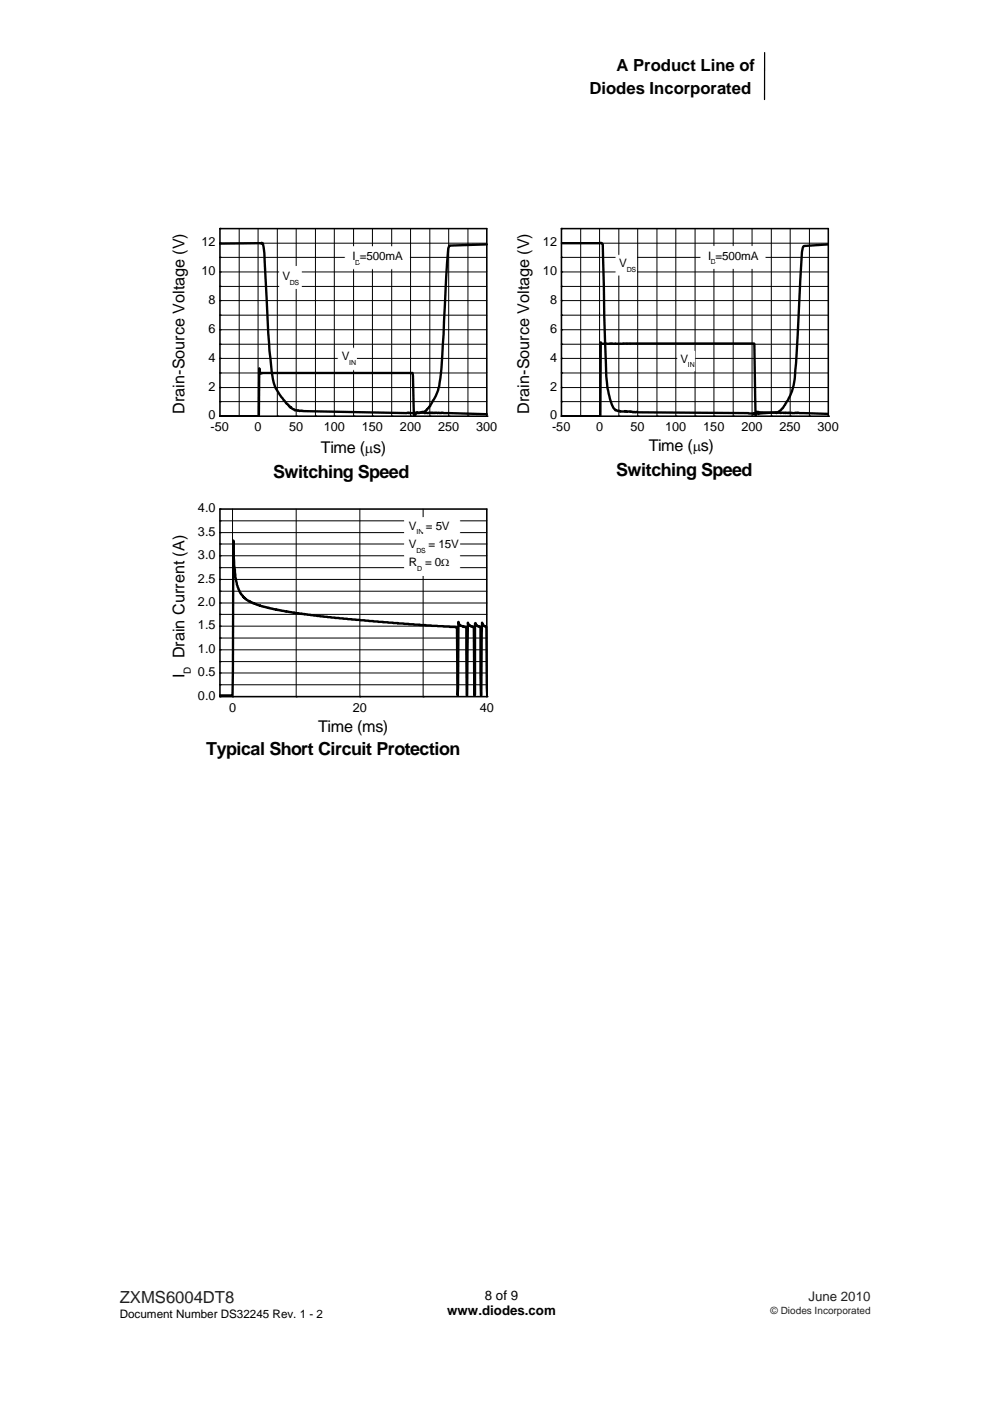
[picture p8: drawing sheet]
<svg xmlns="http://www.w3.org/2000/svg" width="210mm" height="297mm" viewBox="0 0 210 297" stroke-linecap="round" stroke-linejoin="round" font-family="sans-serif">
<path d="M162.2 11.2v9.9" fill="none" stroke="#000" stroke-width=".26"/>
<g fill="none" stroke="#000" stroke-width=".21">
<path d="M46.7 54.6h56.6M46.7 57.7h56.6M46.7 51.6h56.6M50.7 48.5v39.7M54.7 48.5v39.7M58.8 48.5v39.7M62.8 48.5v39.7M66.9 48.5v39.7M70.9 48.5v39.7M75 48.5v39.7M79 48.5v39.7M83.1 48.5v39.7"/>
<path d="M87.1 48.5v39.7M91.2 48.5v39.7M95.2 48.5v39.7M99.3 48.5v39.7M119.1 54.6h56.6M119.1 57.7h56.6M119.1 51.6h56.6M123.2 48.5v39.7M127.2 48.5v39.7M131.3 48.5v39.7M135.3 48.5v39.7M139.3 48.5v39.7"/>
<path d="M143.3 48.5v39.7M147.4 48.5v39.7M151.4 48.5v39.7M155.5 48.5v39.7M159.5 48.5v39.7M163.6 48.5v39.7M167.6 48.5v39.7M171.7 48.5v39.7M46.7 79.1h56.6M46.7 73h56.6M46.7 66.8h56.6M46.7 60.7h56.6"/>
<path d="M46.7 76h56.6M46.7 69.9h56.6M46.7 63.7h56.6M119.1 79.1h56.6M119.1 73h56.6M119.1 66.8h56.6M119.1 60.7h56.6M119.1 76h56.6M119.1 69.9h56.6M119.1 63.7h56.6M46.7 85.2h56.6M46.7 82.2h56.6"/>
<path d="M119.1 85.2h56.6M119.1 82.2h56.6M46.7 115.3h56.6M46.7 110.4h56.6M46.7 117.8h56.6M46.7 112.9h56.6M49.3 107.9v39.8M62.8 107.9v39.8M76.3 107.9v39.8M89.7 107.9v39.8M46.7 135.3h56.6M46.7 130.3h56.6"/>
<path d="M46.7 125.3h56.6M46.7 120.4h56.6M46.7 137.8h56.6M46.7 132.8h56.6M46.7 127.8h56.6M46.7 122.9h56.6M46.7 145.2h56.6M46.7 140.3h56.6M46.7 142.7h56.6"/>
</g>
<g fill="#000">
<circle cx="46.7" cy="51.6" r=".17"/>
<circle cx="46.7" cy="57.7" r=".17"/>
<circle cx="46.7" cy="48.5" r=".17"/>
<circle cx="46.7" cy="54.6" r=".17"/>
<circle cx="119.1" cy="48.5" r=".17"/>
<circle cx="119.1" cy="57.7" r=".17"/>
<circle cx="119.1" cy="54.6" r=".17"/>
<circle cx="119.1" cy="51.6" r=".17"/>
<circle cx="46.7" cy="73" r=".17"/>
<circle cx="46.7" cy="76" r=".17"/>
<circle cx="46.7" cy="60.7" r=".17"/>
<circle cx="46.7" cy="69.9" r=".17"/>
<circle cx="46.7" cy="63.7" r=".17"/>
<circle cx="46.7" cy="66.8" r=".17"/>
<circle cx="46.7" cy="79.1" r=".17"/>
<circle cx="119.1" cy="69.9" r=".17"/>
<circle cx="119.1" cy="79.1" r=".17"/>
<circle cx="119.1" cy="76" r=".17"/>
<circle cx="119.1" cy="73" r=".17"/>
<circle cx="119.1" cy="60.7" r=".17"/>
<circle cx="119.1" cy="63.7" r=".17"/>
<circle cx="119.1" cy="66.8" r=".17"/>
<circle cx="46.7" cy="82.2" r=".17"/>
<circle cx="46.7" cy="85.2" r=".17"/>
<circle cx="46.7" cy="88.2" r=".17"/>
<circle cx="50.7" cy="88.2" r=".17"/>
<circle cx="54.7" cy="88.2" r=".17"/>
<circle cx="58.8" cy="88.2" r=".17"/>
<circle cx="62.8" cy="88.2" r=".17"/>
<circle cx="66.9" cy="88.2" r=".17"/>
<circle cx="70.9" cy="88.2" r=".17"/>
<circle cx="75" cy="88.2" r=".17"/>
<circle cx="79" cy="88.2" r=".17"/>
<circle cx="83.1" cy="88.2" r=".17"/>
<circle cx="87.1" cy="88.2" r=".17"/>
<circle cx="91.2" cy="88.2" r=".17"/>
<circle cx="95.2" cy="88.2" r=".17"/>
<circle cx="99.3" cy="88.2" r=".17"/>
<circle cx="103.3" cy="88.2" r=".17"/>
<circle cx="119.1" cy="85.2" r=".17"/>
<circle cx="119.1" cy="82.2" r=".17"/>
<circle cx="119.1" cy="88.2" r=".17"/>
<circle cx="123.2" cy="88.2" r=".17"/>
<circle cx="127.2" cy="88.2" r=".17"/>
<circle cx="131.3" cy="88.2" r=".17"/>
<circle cx="135.3" cy="88.2" r=".17"/>
<circle cx="139.3" cy="88.2" r=".17"/>
<circle cx="143.3" cy="88.2" r=".17"/>
<circle cx="147.4" cy="88.2" r=".17"/>
<circle cx="151.4" cy="88.2" r=".17"/>
<circle cx="155.5" cy="88.2" r=".17"/>
<circle cx="159.5" cy="88.2" r=".17"/>
<circle cx="163.6" cy="88.2" r=".17"/>
<circle cx="167.6" cy="88.2" r=".17"/>
<circle cx="171.7" cy="88.2" r=".17"/>
<circle cx="175.7" cy="88.2" r=".17"/>
<circle cx="46.7" cy="117.8" r=".17"/>
<circle cx="46.7" cy="115.3" r=".17"/>
<circle cx="46.7" cy="110.4" r=".17"/>
<circle cx="46.7" cy="107.9" r=".17"/>
<circle cx="46.7" cy="112.9" r=".17"/>
<circle cx="46.7" cy="137.8" r=".17"/>
<circle cx="46.7" cy="130.3" r=".17"/>
<circle cx="46.7" cy="120.4" r=".17"/>
<circle cx="46.7" cy="135.3" r=".17"/>
<circle cx="46.7" cy="132.8" r=".17"/>
<circle cx="46.7" cy="127.8" r=".17"/>
<circle cx="46.7" cy="125.3" r=".17"/>
<circle cx="46.7" cy="122.9" r=".17"/>
<circle cx="46.7" cy="145.2" r=".17"/>
<circle cx="46.7" cy="140.3" r=".17"/>
<circle cx="46.7" cy="142.7" r=".17"/>
<circle cx="46.7" cy="147.7" r=".17"/>
<circle cx="49.3" cy="147.7" r=".17"/>
<circle cx="62.8" cy="147.7" r=".17"/>
<circle cx="76.3" cy="147.7" r=".17"/>
<circle cx="89.7" cy="147.7" r=".17"/>
<circle cx="103.3" cy="147.7" r=".17"/>
</g>
<path d="M46.7 48.5h56.6v39.7h-56.6zM119.1 48.5h56.6v39.7h-56.6zM46.7 107.9h56.6v39.8h-56.6z" fill="none" stroke="#000" stroke-width=".33"/>
<path d="M46.7 51.6h8.9a8.7 8.7 0 0 1 .6 4.2l.2 3.7a198 198 0 0 0 1.5 20.9 11.5 11.5 0 0 0 2.3 4.4l1.1 1.4h.2l.1 .2 .1-.1 .8 .7 .2-.1 .9 .3 22.7 .4h1.5l.6-.2a.8 .8 0 0 0 1.1-.1 1.42 1.42 0 0 0 1.3-.8l.2-.1a14.1 14.1 0 0 0 2.6-7.9l1.5-25.9 .2-.5 8-.3M119.1 51.6l8.3-.1 .4 .3 .7 24.9a22.1 22.1 0 0 0 .7 7.3 6.2 6.2 0 0 0 1.3 3l.2-.1 .4 .3 .2-.1 .1 .1h1.4l.2 .1 .9-.1 .4 .2 24.5 .2 1 .2 .2-.2 .2 .2h.7l3.7-.4a2.74 2.74 0 0 0 2-1.8 11.5 11.5 0 0 0 2.1-7l1.2-22.1a12.5 12.5 0 0 1 .4-4.2l.2-.1 5.2-.4M46.7 88.2h8.2l.1-10.1 .2 1.1 32.3-.1 .3 9.3M103.3 87.8l-9.4-.3h-5.5l-.4 .9M175.7 87.8l-6.3-.3-4.7 .1-4.2-.3-.2 .8-.4-15.3-32.2 .1-.3-.3-.1 15.6h-8.2M46.6 147.4h2.7l.2-32.8a40.8 40.8 0 0 0 .4 7.2l.3 2.1 .4 1 .4 .9 1.1 1.2 2.3 1.2 2.9 .8 5 .9 8.8 1.1 13.3 1.2 12.5 .8 .2 14.4 .1-15.6a1.14 1.14 0 0 0 1.2 1l.5 .2 .1 14.4 .3-15.4 .4 .7 .8 .2 .1 14.5 .2-.2v-15h.1l.4 .6 .6 .1 .1 14.5 .3-15.4 .4 .7 .5 .2 .1 14.5" fill="none" stroke="#000" stroke-width=".5"/>
<path d="M71.7 73.8h3.9v4.6h-3.9z" fill-rule="evenodd" fill="#fff" stroke="#fff" stroke-width=".21"/>
<g fill="#fff">
<path d="M72.5 74.1h1.6v2.8h-1.6z"/>
<path d="M74.1 76h1.4v1.7h-1.4z"/>
</g>
<path d="M59.3 56.5h4.6v4.7h-4.6z" fill-rule="evenodd" fill="#fff" stroke="#fff" stroke-width=".21"/>
<g fill="#fff">
<path d="M59.9 57.1h1.7v2.8h-1.7z"/>
<path d="M61.5 59h1.9v1.7h-1.9z"/>
</g>
<path d="M73.2 52.3h13.6v4.7h-13.6z" fill-rule="evenodd" fill="#fff" stroke="#fff" stroke-width=".21"/>
<g fill="#fff">
<path d="M74.7 52.9h.6v2.8h-.6z"/>
<path d="M75.3 54.8h1v1.7h-1z"/>
<path d="M76.3 52.9h9.2v2.8h-9.2z"/>
</g>
<path d="M130.7 54.1h4.3v4.2h-4.3z" fill-rule="evenodd" fill="#fff" stroke="#fff" stroke-width=".21"/>
<g fill="#fff">
<path d="M131.3 54.4h1.7v2.7h-1.7z"/>
<path d="M132.9 56.2h2v1.7h-2z"/>
</g>
<path d="M143.8 74.5h3.5v4.1h-3.5z" fill-rule="evenodd" fill="#fff" stroke="#fff" stroke-width=".21"/>
<g fill="#fff">
<path d="M144.3 74.7h1.7v2.8h-1.7z"/>
<path d="M145.9 76.6h1.4v1.7h-1.4z"/>
</g>
<path d="M127.2 66.3v1.1M127.2 72.6v3" fill="none" stroke="#000" stroke-width=".21"/>
<path d="M148.7 52.2h13.6v4.7h-13.6z" fill-rule="evenodd" fill="#fff" stroke="#fff" stroke-width=".21"/>
<g fill="#fff">
<path d="M150.2 52.9h.6v2.7h-.6z"/>
<path d="M150.7 54.7h1.1v1.7h-1.1z"/>
<path d="M151.8 52.9h9.1v2.7h-9.1z"/>
</g>
<path d="M85.8 109.7h11.7v12.3h-11.7z" fill-rule="evenodd" fill="#fff" stroke="#fff" stroke-width=".21"/>
<g fill="#fff">
<path d="M86.7 110.1h1.7v2.7h-1.7z"/>
<path d="M88.3 111.9h1.4v1.7h-1.4z"/>
<path d="M89.7 110.1h5.7v2.7h-5.7z"/>
<path d="M86.7 114h1.7v2.7h-1.7z"/>
<path d="M88.3 115.8h2v1.7h-2z"/>
<path d="M90.3 114h7v2.7h-7z"/>
<path d="M86.7 117.9h1.8v2.7h-1.8z"/>
<path d="M88.5 119.8h1v1.6h-1z"/>
<path d="M89.5 117.9h4.1v2.7h-4.1z"/>
<path d="M93.6 117.9h1.6v2.7h-1.6z"/>
</g>
<g font-size="3.8">
<text x="57.9" y="101.4">Switching Speed</text>
<text x="130.7" y="100.8">Switching Speed</text>
<text x="43.7" y="160">Typical Short Circuit Protection</text>
</g>
<g font-size="3.5">
<text x="130.7" y="15.2">A Product Line of</text>
<text x="125" y="19.9">Diodes Incorporated</text>
</g>
<text font-size="3.5" fill="#231f20" x="25.4" y="276.2">ZXMS6004DT8</text>
<g font-size="3.4">
<text x="39.2" y="87.8" transform="rotate(-90 39.2 87.8)">Drain-Source Voltage (V)</text>
<text x="112.2" y="87.8" transform="rotate(-90 112.2 87.8)">Drain-Source Voltage (V)</text>
<text x="68.1" y="96">Time (μs)</text>
<text x="137.6" y="95.6">Time (μs)</text>
<text x="39.2" y="143.8" transform="rotate(-90 39.2 143.8)">I</text>
<text x="39.2" y="139.6" transform="rotate(-90 39.2 139.6)">Drain Current (A)</text>
<text x="67.5" y="155.1">Time (ms)</text>
</g>
<g font-size="2.8">
<text x="102.8" y="275.6">8 of 9</text>
<text x="94.9" y="278.8">www.diodes.com</text>
</g>
<text font-size="2.8" fill="#231f20" x="171.5" y="275.9">June 2010</text>
<g font-size="2.7">
<text x="42.7" y="52.2">12</text>
<text x="115.2" y="52.2">12</text>
<text x="42.7" y="58.3">10</text>
<text x="115.2" y="58.3">10</text>
<text x="44.2" y="64.4">8</text>
<text x="116.7" y="64.4">8</text>
<text x="44.2" y="70.6">6</text>
<text x="116.7" y="70.6">6</text>
<text x="44.2" y="76.7">4</text>
<text x="116.7" y="76.7">4</text>
<text x="44.2" y="82.8">2</text>
<text x="116.7" y="82.8">2</text>
<text x="44.2" y="88.9">0</text>
<text x="116.7" y="88.9">0</text>
<text x="44.7" y="91.4">-50</text>
<text x="54" y="91.4">0</text>
<text x="61.3" y="91.4">50</text>
<text x="68.7" y="91.4">100</text>
<text x="76.7" y="91.4">150</text>
<text x="84.8" y="91.4">200</text>
<text x="92.9" y="91.4">250</text>
<text x="101" y="91.4">300</text>
<text x="117.1" y="91.4">-50</text>
<text x="126.4" y="91.4">0</text>
<text x="133.7" y="91.4">50</text>
<text x="141.1" y="91.4">100</text>
<text x="149.2" y="91.4">150</text>
<text x="157.3" y="91.4">200</text>
<text x="165.3" y="91.4">250</text>
<text x="173.4" y="91.4">300</text>
<text x="42" y="113.6">3.5</text>
<text x="42" y="108.6">4.0</text>
<text x="42" y="118.5">3.0</text>
<text x="42" y="123.5">2.5</text>
<text x="42" y="128.5">2.0</text>
<text x="42" y="133.4">1.5</text>
<text x="42" y="143.4">0.5</text>
<text x="42" y="138.4">1.0</text>
<text x="42" y="148.4">0.0</text>
<text x="48.6" y="150.9">0</text>
<text x="74.8" y="150.9">20</text>
<text x="101.7" y="150.9">40</text>
</g>
<g font-size="2.5">
<text x="59.9" y="59.3">V</text>
<text x="74.7" y="55.1">I</text>
<text x="76.3" y="55.1">=500mA</text>
<text x="131.3" y="56.6">V</text>
<text x="150.2" y="55.1">I</text>
<text x="151.8" y="55.1">=500mA</text>
<text x="72.5" y="76.3">V</text>
<text x="144.3" y="76.9">V</text>
<text x="86.7" y="112.3">V</text>
<text x="90.3" y="112.3">= 5V</text>
<text x="86.7" y="116.2">V</text>
<text x="90.9" y="116.2">= 15V</text>
<text x="86.7" y="120.1">R</text>
<text x="90.2" y="120.1">= 0</text>
<text x="25.4" y="279.3">Document Number DS32245 Rev. 1 - 2</text>
</g>
<text font-size="2.2" x="93.6" y="120.1">Ω</text>
<text font-size="2.1" x="40.5" y="142.9" transform="rotate(-90 40.5 142.9)">D</text>
<text font-size="2.1" fill="#231f20" x="163.4" y="278.5">© Diodes Incorporated</text>
<g font-size="1.5">
<text x="75.3" y="56.2">D</text>
<text x="132.9" y="57.6">DS</text>
<text x="150.7" y="56.1">D</text>
<text x="61.5" y="60.3">DS</text>
<text x="74.1" y="77.3">IN</text>
<text x="145.9" y="77.9">IN</text>
<text x="88.3" y="113.3">IN</text>
<text x="88.3" y="117.2">DS</text>
<text x="88.5" y="121.1">D</text>
</g>
</svg>
